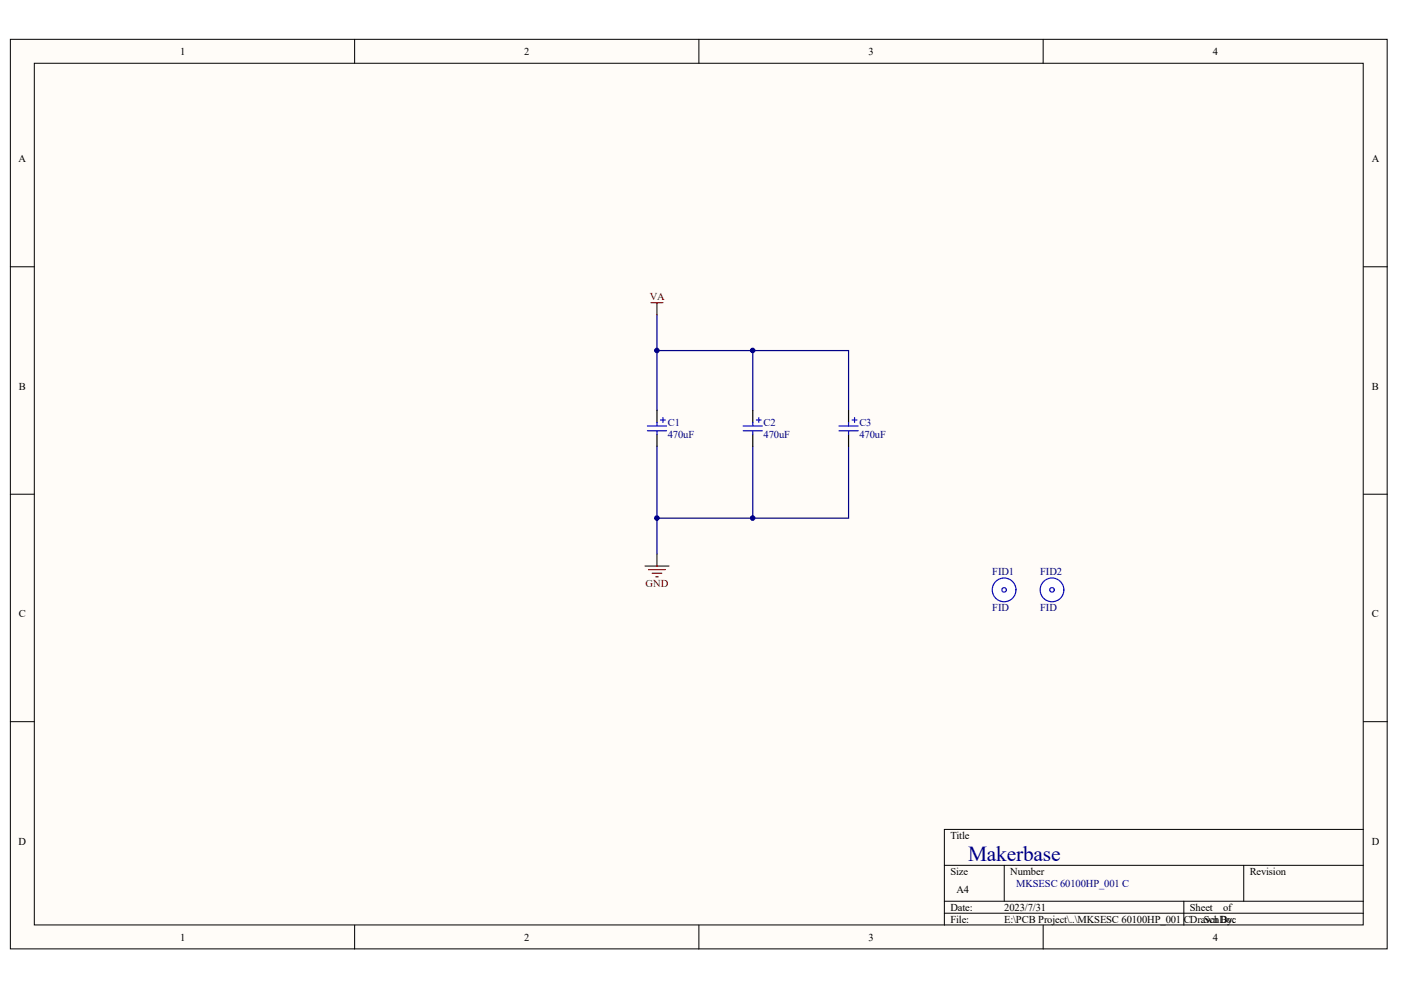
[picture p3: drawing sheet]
<svg xmlns="http://www.w3.org/2000/svg" width="297mm" height="210mm" viewBox="0 0 297 210" stroke-linecap="round" stroke-linejoin="round" font-family="sans-serif">
<g fill="#fffcf8" stroke="#000" stroke-width=".21">
<path d="M2.2 8.3h291.9v192.9h-291.9z"/>
<path d="M7.3 13.4h281.7v182.7h-281.7z"/>
</g>
<g fill="none" stroke="#000" stroke-width=".21">
<path d="M75.2 8.3v5.1M148.2 8.3v5.1M221.2 8.3v5.1M2.2 56.6h5.1M289.1 56.6h5.1M2.2 104.8h5.1M289.1 104.8h5.1M2.2 153h5.1M289.1 153h5.1M289.1 175.9h-88.9v20.3M75.2 196.2v5M148.2 196.2v5"/>
<path d="M200.2 183.5h88.9M200.2 191.1h88.9M200.2 193.6h88.9M212.9 183.5v7.6M221.2 196.2v5M251 191.1v5.1M263.7 183.5v7.6"/>
</g>
<path d="M139.3 66.7v7.6M159.6 74.3v12.7M139.3 87v-12.7h40.6v12.7M139.3 94.6v15.3h40.6v-15.3M159.6 94.6v15.3M139.3 109.9v7.6" fill="none" stroke="#000080" stroke-width=".25"/>
<path d="M139.3 117.5v2.5M136.8 120h5M137.5 120.8h3.6M138.3 121.5h2M139 122.3h.5" fill="none" stroke="#800000" stroke-width=".25"/>
<g fill="#fff" stroke="#00f" stroke-width=".25">
<circle cx="223" cy="125.1" r="2.51"/>
<circle cx="223" cy="125.1" r=".48"/>
<circle cx="212.9" cy="125.1" r="2.51"/>
<circle cx="212.9" cy="125.1" r=".48"/>
</g>
<path d="M139.3 87v2.6M139.3 92.1v2.5M159.6 87v2.6M159.6 92.1v2.5M179.9 87v2.6M179.9 92.1v2.5" fill="none" stroke="#000" stroke-width=".25"/>
<g fill="none" stroke="#00f" stroke-width=".25">
<path d="M137.3 90.3h4M137.3 91.3h4M139.3 89.6v.7M139.3 91.3v.8M140.1 89.1h1M140.6 88.5v1.1M157.6 90.3h4M157.6 91.3h4M159.6 89.6v.7M159.6 91.3v.8M160.4 89.1h1M160.9 88.5v1.1"/>
<path d="M177.9 90.3h4M177.9 91.3h4M179.9 89.6v.7M179.9 91.3v.8M180.7 89.1h1M181.2 88.5v1.1"/>
</g>
<path d="M138 64.2h2.6M139.3 64.2v2.5" fill="none" stroke="#800000" stroke-width=".25"/>
<g fill="#000080" stroke="#000080" stroke-width=".21">
<circle cx="139.3" cy="109.8" r=".48"/>
<circle cx="139.3" cy="74.3" r=".48"/>
<circle cx="159.6" cy="109.8" r=".48"/>
<circle cx="159.6" cy="74.3" r=".48"/>
</g>
<text font-size="4.5" fill="#000080" x="205.3" y="182.5">Makerbase</text>
<g font-size="2.2">
<text x="38.2" y="11.6">1</text>
<text x="111.2" y="11.6">2</text>
<text x="184.2" y="11.6">3</text>
<text x="257.1" y="11.6">4</text>
<text x="3.9" y="34.4">A</text>
<text x="290.8" y="34.4">A</text>
<text x="4" y="82.7">B</text>
<text x="290.9" y="82.7">B</text>
<text x="4" y="130.9">C</text>
<text x="290.9" y="130.9">C</text>
<text x="3.9" y="179.1">D</text>
<text x="201.5" y="177.8">Title</text>
<text x="290.8" y="179.1">D</text>
<text x="201.5" y="185.5">Size</text>
<text x="214.2" y="185.5">Number</text>
<text x="265" y="185.5">Revision</text>
<text x="202.8" y="189.3">A4</text>
<text x="201.5" y="193.1">Date:</text>
<text x="201.5" y="195.6">File:</text>
<text x="212.9" y="193.1">2023/7/31</text>
<text x="212.9" y="195.6">E:\PCB Project\..\MKSESC 60100HP_001 CDra.Swn By:</text>
<text x="252.3" y="193.1">Sheet</text>
<text x="256.4" y="195.6">chDoc</text>
<text x="259.3" y="193.1">of</text>
<text x="38.2" y="199.4">1</text>
<text x="111.2" y="199.4">2</text>
<text x="184.2" y="199.4">3</text>
<text x="257.1" y="199.4">4</text>
</g>
<g font-size="2.2" fill="#800000">
<text x="137.7" y="63.6">VA</text>
<text x="136.9" y="124.5">GND</text>
</g>
<g font-size="2.2" fill="#000080">
<text x="141.6" y="90.3">C1</text>
<text x="141.6" y="92.8">470uF</text>
<text x="161.9" y="90.3">C2</text>
<text x="161.9" y="92.8">470uF</text>
<text x="182.2" y="90.3">C3</text>
<text x="182.2" y="92.8">470uF</text>
<text x="210.4" y="122">FID1</text>
<text x="220.5" y="122">FID2</text>
<text x="210.4" y="129.6">FID</text>
<text x="220.5" y="129.6">FID</text>
<text x="215.5" y="188">MKSESC 60100HP_001 C</text>
</g>
</svg>
